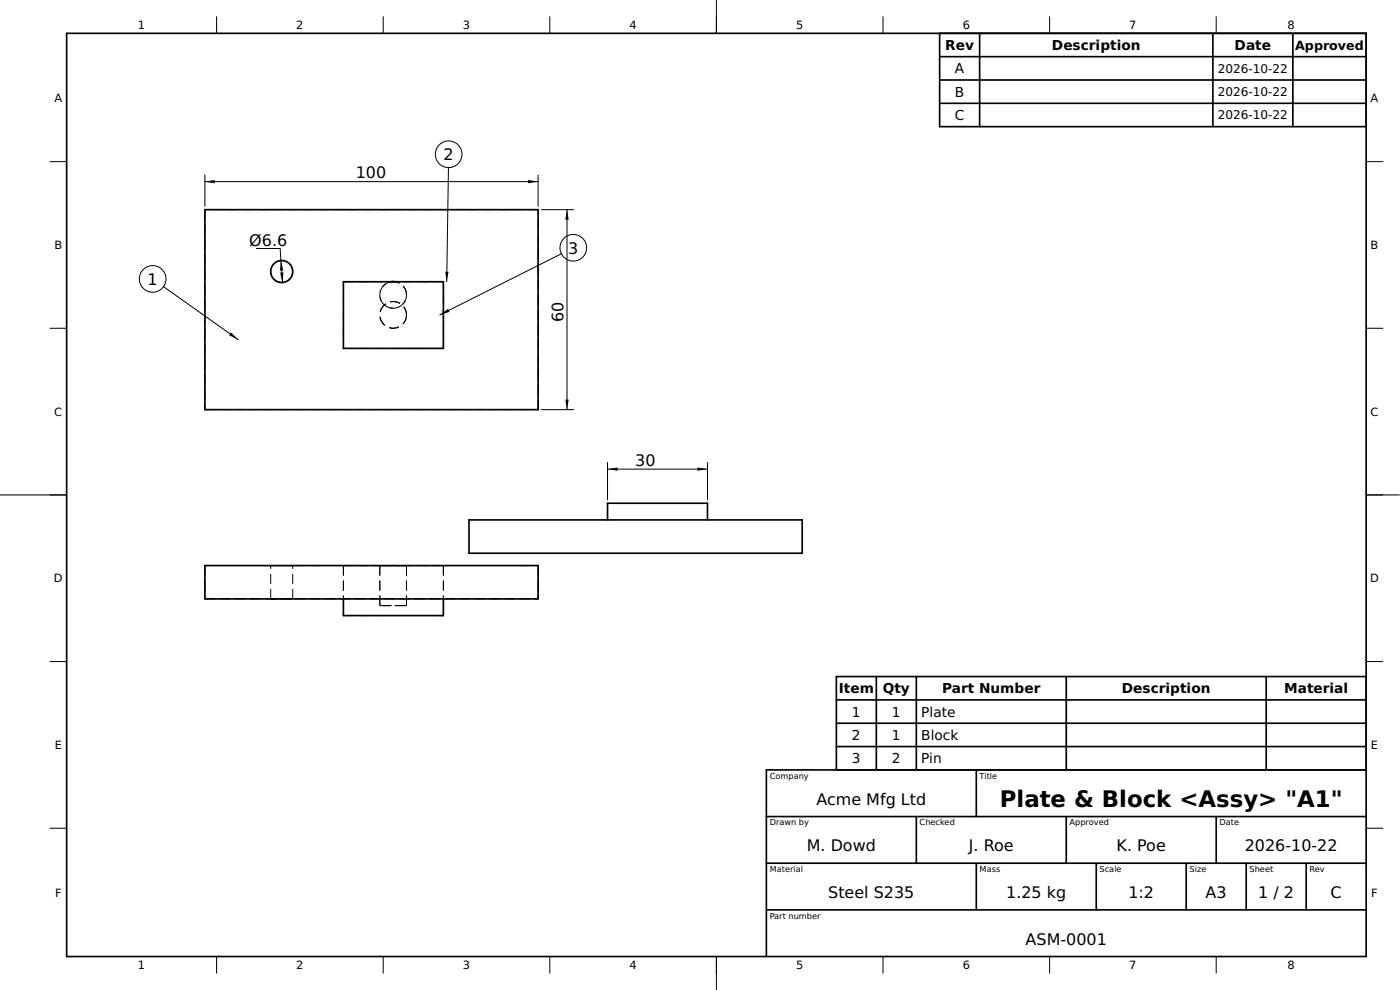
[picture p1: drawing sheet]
<svg xmlns="http://www.w3.org/2000/svg" width="420mm" height="297mm" viewBox="0 0 420 297" stroke-linecap="round" stroke-linejoin="round" font-family="sans-serif">
<g fill="none" stroke="#000" stroke-width=".5">
<path d="M20 10h390v277h-390zM282 17h128M282 10v28h128M294 10v28M364 10v28M388 10v28M282 24h128M282 31h128M61.5 62.9h100v60h-100zM103.1 84.5h30v20h-30zM118.6 84.5h-1.2M140.8 156h100v10h-100z"/>
<path d="M182.3 156v-5h30v5M61.5 169.7h100v10h-100zM103.1 179.7v5h30v-5M251 210h159M251 217h159M263 203v28M275 203v28M320 203v28M380 203v28M410 203h-159v28M251 224h159M293 231v14"/>
<path d="M410 231h-180v56M230 245h180M230 259h180M275 245v14M293 259v14M320 245v14M329 259v14M356 259v14M365 245v14M374 259v14M392 259v14M230 273h180"/>
<circle cx="84.5" cy="81.5" r="3.3"/>
</g>
<g fill="none" stroke="#000" stroke-width=".3">
<path d="M65 5v5M115 5v5M165 5v5M215 0v10M265 5v5M315 5v5M365 5v5M15 48.5h5M61.5 52.5v9.4M61.5 54.5h100M134.6 50.3l-.5 34.2M161.5 52.5v9.4"/>
<path d="M410 48.5h5M76.9 74.6h7.2l.7 10.2M162.5 62.9h9.7M168.5 76.1l-36.5 18.4M170.2 62.9v60M15 98.5h5M49.1 86l22.4 15.9M410 98.5h5M162.5 122.9h9.7M182.3 138.8v11.2M212.3 138.8v11.2M0 148.5h20"/>
<path d="M182.3 140.8h30M410 148.5h10M15 198.5h5M410 198.5h5M15 248.5h5M410 248.5h5M65 287v5M115 287v5M165 287v5M215 287v10M265 287v5M315 287v5"/>
<path d="M365 287v5"/>
<circle cx="134.6" cy="46.3" r="4"/>
<circle cx="172.1" cy="74.3" r="4"/>
<circle cx="45.8" cy="83.7" r="4"/>
</g>
<g fill="none" stroke="#000" stroke-width=".3" stroke-dasharray="3 1.5" stroke-linecap="butt">
<path d="M61.5 62.9v60M161.5 62.9h-100M103.1 84.5v20M117.4 84.5a4 4 0 0 0-3.4 4.4 4 4 0 0 0 4.2 3.6 4 4 0 0 0 3.8-4M122 88.5a4 4 0 0 0-3.4-4M133.1 84.5h-30M103.1 104.5h30M133.1 104.5v-20M61.5 122.9h100M161.5 122.9v-60M61.5 169.7v10M61.5 169.7h100"/>
<path d="M61.5 179.7h100M81.2 169.7h3.3M81.2 179.7h3.3M81.2 179.7v-10M84.5 169.7h3.3M84.5 179.7h3.3M87.8 169.7h-6.6M87.8 179.7h-6.6M87.8 179.7v-10M103.1 169.7v10M103.1 169.7v15M103.1 169.7h30"/>
<path d="M114 169.7h8M122 169.7v12M122 169.7h-8M133.1 169.7v10M133.1 169.7h-30M133.1 169.7v15M161.5 169.7v10M103.1 184.7h30M114 181.7h8M114 181.7v-12M122 181.7h-8"/>
<circle cx="84.5" cy="81.5" r="3.3"/>
<circle cx="118" cy="94.5" r="4"/>
<circle cx="118" cy="88.5" r="4"/>
</g>
<path d="M61.5 54.5l3-.5v1zM158.5 54l3 .5-3 .5zM84.3 78.2l.7 2.9-1 .1zM170.2 62.9l.5 3h-1zM84.1 81.8l1-.1-.3 3.1zM132 94.5l2.4-1.8 .5 .9zM133.6 81.5h1l-.5 3zM69.3 99.8l2.2 2.1-2.7-1.3zM169.7 119.9h1l-.5 3zM182.3 140.8l3-.5v1zM209.3 140.3l3 .5-3 .5z" fill="#000"/>
<text font-size="6.8" x="300.1" y="242.2">Plate &amp; Block &lt;Assy&gt; &quot;A1&quot;</text>
<g font-size="4.8">
<text x="106.8" y="53.4">100</text>
<text x="133.1" y="48">2</text>
<text x="74.8" y="73.7">Ø6.6</text>
<text x="170.5" y="76.1">3</text>
<text x="44.3" y="85.4">1</text>
<text x="169.1" y="96.8" transform="rotate(-90 169.1 96.8)">60</text>
<text x="190.6" y="139.7">30</text>
<text x="245" y="241.4">Acme Mfg Ltd</text>
<text x="242.1" y="255.4">M. Dowd</text>
<text x="290.8" y="255.4">J. Roe</text>
<text x="335.1" y="255.4">K. Poe</text>
<text x="373.6" y="255.4">2026-10-22</text>
<text x="248.6" y="269.4">Steel S235</text>
<text x="302" y="269.4">1.25 kg</text>
<text x="338.6" y="269.4">1:2</text>
<text x="361.8" y="269.4">A3</text>
<text x="377.6" y="269.4">1 / 2</text>
<text x="399.3" y="269.4">C</text>
<text x="307.8" y="283.4">ASM-0001</text>
</g>
<g font-size="4.1">
<text x="283.7" y="15">Rev</text>
<text x="315.7" y="15">Description</text>
<text x="370.5" y="15">Date</text>
<text x="286.6" y="22">A</text>
<text x="286.6" y="29">B</text>
<text x="286.6" y="36">C</text>
<text x="251.7" y="208">Item</text>
<text x="264.9" y="208">Qty</text>
<text x="282.8" y="208">Part Number</text>
<text x="336.7" y="208">Description</text>
<text x="385.4" y="208">Material</text>
<text x="255.7" y="215">1</text>
<text x="267.7" y="215">1</text>
<text x="276.5" y="215">Plate</text>
<text x="255.7" y="222">2</text>
<text x="267.7" y="222">1</text>
<text x="276.5" y="222">Block</text>
<text x="255.7" y="229">3</text>
<text x="267.7" y="229">2</text>
<text x="276.5" y="229">Pin</text>
</g>
<text font-size="3.8" x="388.7" y="14.9">Approved</text>
<g font-size="3.6">
<text x="365.5" y="21.8">2026-10-22</text>
<text x="365.5" y="28.8">2026-10-22</text>
<text x="365.5" y="35.8">2026-10-22</text>
</g>
<g font-size="3.4">
<text x="41.4" y="8.8">1</text>
<text x="88.9" y="8.8">2</text>
<text x="138.9" y="8.8">3</text>
<text x="188.9" y="8.8">4</text>
<text x="238.9" y="8.8">5</text>
<text x="288.9" y="8.8">6</text>
<text x="338.9" y="8.8">7</text>
<text x="386.4" y="8.8">8</text>
<text x="16.3" y="30.5">A</text>
<text x="411.3" y="30.5">A</text>
<text x="16.3" y="74.8">B</text>
<text x="411.3" y="74.8">B</text>
<text x="16.3" y="124.7">C</text>
<text x="411.3" y="124.7">C</text>
<text x="16.2" y="174.8">D</text>
<text x="411.2" y="174.8">D</text>
<text x="16.4" y="224.7">E</text>
<text x="411.4" y="224.7">E</text>
<text x="16.5" y="269">F</text>
<text x="411.5" y="269">F</text>
<text x="41.4" y="290.7">1</text>
<text x="88.9" y="290.7">2</text>
<text x="138.9" y="290.7">3</text>
<text x="188.9" y="290.7">4</text>
<text x="238.9" y="290.7">5</text>
<text x="288.9" y="290.7">6</text>
<text x="338.9" y="290.7">7</text>
<text x="386.4" y="290.7">8</text>
</g>
<g font-size="2.5">
<text x="231" y="233.6">Company</text>
<text x="294" y="233.6">Title</text>
<text x="231" y="247.6">Drawn by</text>
<text x="276" y="247.6">Checked</text>
<text x="321" y="247.6">Approved</text>
<text x="366" y="247.6">Date</text>
<text x="231" y="261.6">Material</text>
<text x="294" y="261.6">Mass</text>
<text x="330" y="261.6">Scale</text>
<text x="357" y="261.6">Size</text>
<text x="375" y="261.6">Sheet</text>
<text x="393" y="261.6">Rev</text>
<text x="231" y="275.6">Part number</text>
</g>
</svg>
